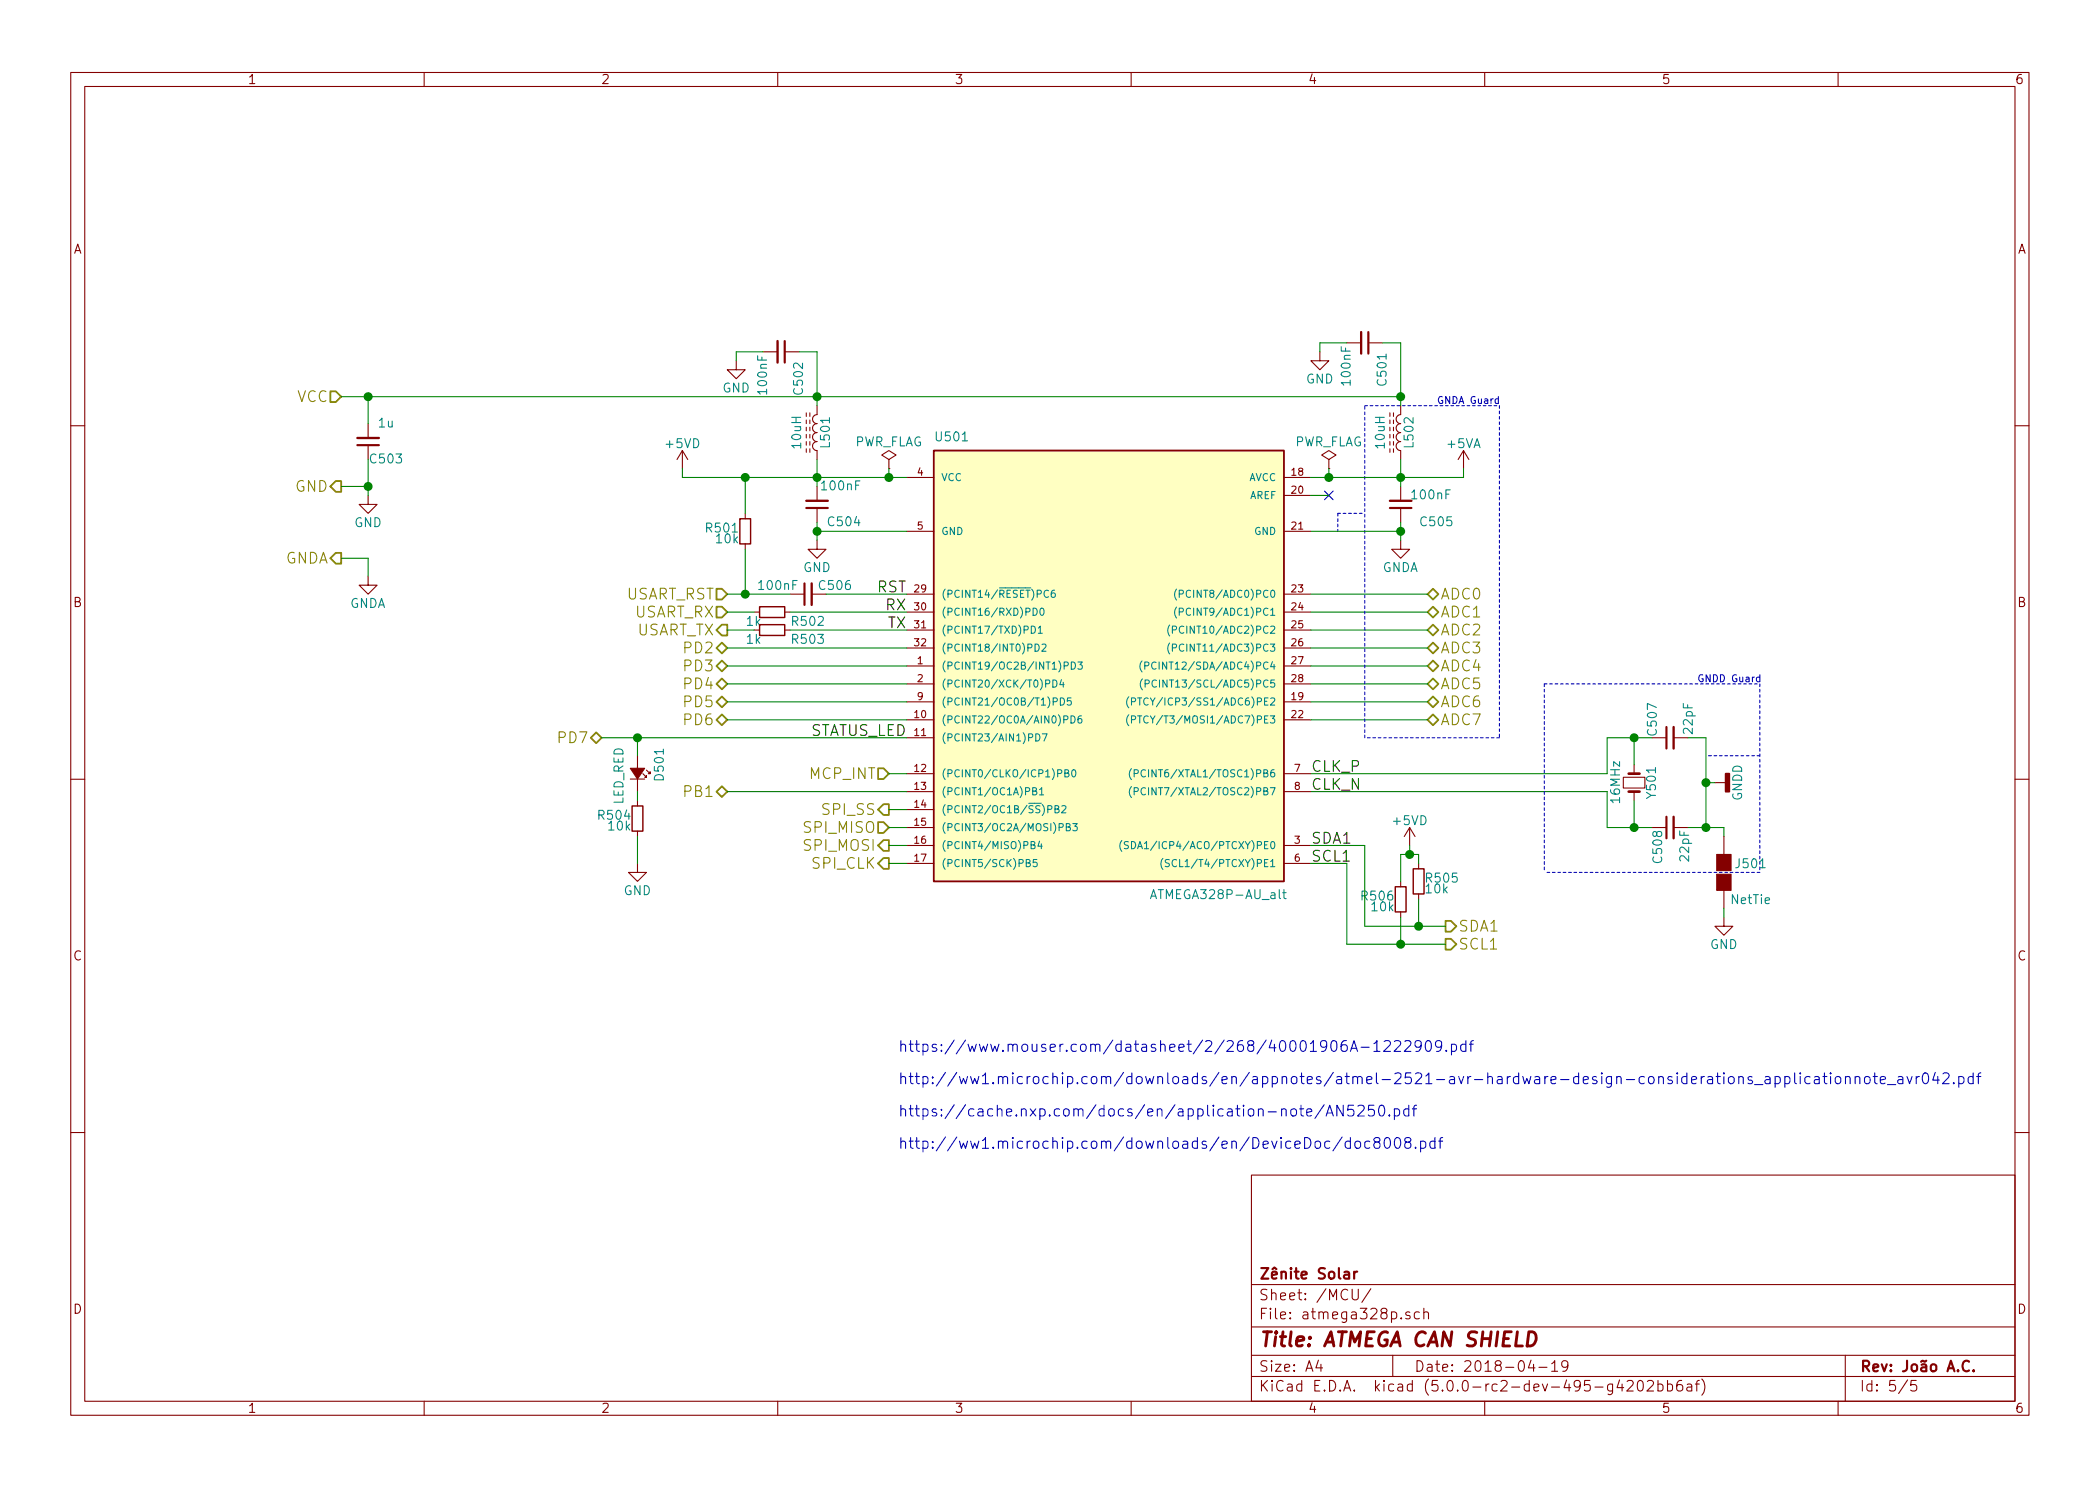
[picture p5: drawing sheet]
EESchema Schematic File Version 4
LIBS:atmega_can_shield-cache
EELAYER 26 0
EELAYER END
$Descr A4 11693 8268
encoding utf-8
Sheet 5 5
Title "ATMEGA CAN SHIELD"
Date "2018-04-19"
Rev "João A.C."
Comp "Zênite Solar"
Comment1 ""
Comment2 ""
Comment3 ""
Comment4 ""
$EndDescr
$Comp
L ZS17-cache:Crystal_Small Y501
U 1 1
P 9100 4350
F 0 "Y501" H 9100 4450 50  0000 C CNN
F 1 "16MHz" H 9100 4250 50  0000 C CNN
F 2 "zenitesolar:Crystal_SMD_HC49_4HSMX" H 9100 4350 50  0001 C CNN
F 3 "https://www.mouser.com/datasheet/2/741/LFXTAL003237Reel-940153.pdf" H 9100 4350 50  0001 C CNN
F 4 "https://www.mouser.com/ProductDetail/IQD/LFXTAL003237Reel?qs=sGAEpiMZZMsBj6bBr9Q9af1kE%252bXo19x3%252bSVT%252b2%252bBEMZebQOWriiNcg%3d%3d" H 9100 4350 50  0001 C CNN "Mouser"
	1    9100 4350
	0    1    -1   0   
$EndComp
$Comp
L ZS17-cache:C_Small C508
U 1 1
P 9300 4600
F 0 "C508" H 9310 4670 50  0000 L CNN
F 1 "22pF" H 9310 4520 50  0000 L CNN
F 2 "Capacitors_SMD:C_0805_HandSoldering" H 9300 4600 50  0001 C CNN
F 3 "" H 9300 4600 50  0001 C CNN
	1    9300 4600
	0    -1   1    0   
$EndComp
$Comp
L ZS17-cache:C_Small C507
U 1 1
P 9300 4100
F 0 "C507" H 9100 4200 50  0000 L CNN
F 1 "22pF" H 9100 4000 50  0000 L CNN
F 2 "Capacitors_SMD:C_0805_HandSoldering" H 9300 4100 50  0001 C CNN
F 3 "" H 9300 4100 50  0001 C CNN
	1    9300 4100
	0    -1   1    0   
$EndComp
$Comp
L ZS17-cache:C_Small C505
U 1 1
P 7800 2800
F 0 "C505" H 7900 2900 50  0000 L CNN
F 1 "100nF" H 7850 2750 50  0000 L CNN
F 2 "Capacitors_SMD:C_0805_HandSoldering" H 7800 2800 50  0001 C CNN
F 3 "" H 7800 2800 50  0001 C CNN
	1    7800 2800
	1    0    0    1   
$EndComp
$Comp
L ZS17-cache:R_Small R501
U 1 1
P 4150 2950
F 0 "R501" H 4180 2970 50  0000 L CNN
F 1 "10k" H 4180 2910 50  0000 L CNN
F 2 "Resistors_SMD:R_0805_HandSoldering" H 4150 2950 50  0001 C CNN
F 3 "" H 4150 2950 50  0001 C CNN
	1    4150 2950
	-1   0    0    -1  
$EndComp
$Comp
L ZS17-cache:C_Small C506
U 1 1
P 4500 3300
F 0 "C506" V 4450 3050 50  0000 L CNN
F 1 "100nF" V 4450 3350 50  0000 L CNN
F 2 "Capacitors_SMD:C_0805_HandSoldering" H 4500 3300 50  0001 C CNN
F 3 "" H 4500 3300 50  0001 C CNN
	1    4500 3300
	0    -1   1    0   
$EndComp
Text HLabel 4050 3300 0    60   Input ~ 0
USART_RST
$Comp
L ZS17-cache:LED_Small_ALT D501
U 1 1
P 3550 4300
F 0 "D501" H 3500 4425 50  0000 L CNN
F 1 "LED_RED" H 3375 4200 50  0000 L CNN
F 2 "LEDs:LED_0805_HandSoldering" V 3550 4300 50  0001 C CNN
F 3 "https://www.mouser.com/datasheet/2/216/AP2012EC-31665.pdf" V 3550 4300 50  0001 C CNN
F 4 "https://www.mouser.com/ProductDetail/Kingbright/AP2012EC?qs=sGAEpiMZZMseGfSY3csMkfJS7xWFNN5nHOYjTU5HAhY%3d" H 3550 4300 50  0001 C CNN "Mouser"
	1    3550 4300
	0    1    -1   0   
$EndComp
Text Label 5050 4100 2    60   ~ 0
STATUS_LED
Text HLabel 4050 3400 0    60   Input ~ 0
USART_RX
Text HLabel 4050 3500 0    60   Output ~ 0
USART_TX
Text HLabel 4950 4800 0    60   Output ~ 0
SPI_CLK
Text HLabel 4950 4600 0    60   Input ~ 0
SPI_MISO
Text HLabel 4950 4700 0    60   Output ~ 0
SPI_MOSI
Text HLabel 4950 4500 0    60   Output ~ 0
SPI_SS
Text HLabel 4950 4300 0    60   Input ~ 0
MCP_INT
Text Label 5050 3300 2    60   ~ 0
RST
Text HLabel 1900 2200 0    60   Input ~ 0
VCC
Text HLabel 1900 2700 0    60   Output ~ 0
GND
$Comp
L ZS17-cache:R_Small R504
U 1 1
P 3550 4550
F 0 "R504" H 3580 4570 50  0000 L CNN
F 1 "10k" H 3580 4510 50  0000 L CNN
F 2 "Resistors_SMD:R_0805_HandSoldering" H 3550 4550 50  0001 C CNN
F 3 "" H 3550 4550 50  0001 C CNN
	1    3550 4550
	-1   0    0    -1  
$EndComp
$Comp
L ZS17-cache:R_Small R502
U 1 1
P 4300 3400
F 0 "R502" V 4350 3500 50  0000 L CNN
F 1 "1k" V 4350 3250 50  0000 L CNN
F 2 "Resistors_SMD:R_0805_HandSoldering" H 4300 3400 50  0001 C CNN
F 3 "" H 4300 3400 50  0001 C CNN
	1    4300 3400
	0    1    1    0   
$EndComp
$Comp
L ZS17-cache:R_Small R503
U 1 1
P 4300 3500
F 0 "R503" V 4350 3600 50  0000 L CNN
F 1 "1k" V 4350 3350 50  0000 L CNN
F 2 "Resistors_SMD:R_0805_HandSoldering" H 4300 3500 50  0001 C CNN
F 3 "" H 4300 3500 50  0001 C CNN
	1    4300 3500
	0    1    1    0   
$EndComp
$Comp
L ZS17-cache:C_Small C503
U 1 1
P 2050 2450
F 0 "C503" H 1850 2550 50  0000 L CNN
F 1 "1u" H 1900 2350 50  0000 L CNN
F 2 "Capacitors_SMD:C_0805_HandSoldering" H 2050 2450 50  0001 C CNN
F 3 "https://www.mouser.com/datasheet/2/447/UPY-GPHC_X5R_4V-to-50V_25-1131599.pdf" H 2050 2450 50  0001 C CNN
F 4 "https://www.mouser.com/ProductDetail/Yageo/CC0805MKX5R8BB105?qs=sGAEpiMZZMukHu%252bjC5l7YWFdFy%252bfu6GWH5ic2%252bj0XGk%3d" H 2050 2450 50  0001 C CNN "Mouser"
	1    2050 2450
	-1   0    0    1   
$EndComp
$Comp
L power1:PWR_FLAG #FLG032
U 1 1
P 7400 2600
F 0 "#FLG032" H 7400 2675 50  0001 C CNN
F 1 "PWR_FLAG" H 7400 2750 50  0000 C CNN
F 2 "" H 7400 2600 50  0001 C CNN
F 3 "" H 7400 2600 50  0001 C CNN
	1    7400 2600
	1    0    0    -1  
$EndComp
Text Label 7300 4300 0    60   ~ 0
CLK_P
Text Label 7300 4400 0    60   ~ 0
CLK_N
Text Notes 5000 6400 0    60   ~ 0
https://www.mouser.com/datasheet/2/268/40001906A-1222909.pdf\n\nhttp://ww1.microchip.com/downloads/en/appnotes/atmel-2521-avr-hardware-design-considerations_applicationnote_avr042.pdf\n\nhttps://cache.nxp.com/docs/en/application-note/AN5250.pdf\n\nhttp://ww1.microchip.com/downloads/en/DeviceDoc/doc8008.pdf\n
$Comp
L power1:GNDA #PWR033
U 1 1
P 7800 3000
F 0 "#PWR033" H 7800 2750 50  0001 C CNN
F 1 "GNDA" H 7800 2850 50  0000 C CNN
F 2 "" H 7800 3000 50  0001 C CNN
F 3 "" H 7800 3000 50  0001 C CNN
	1    7800 3000
	-1   0    0    -1  
$EndComp
$Comp
L ZS17-cache:C_Small C504
U 1 1
P 4550 2800
F 0 "C504" H 4300 2900 50  0000 L CNN
F 1 "100nF" H 4300 2700 50  0000 L CNN
F 2 "Capacitors_SMD:C_0805_HandSoldering" H 4550 2800 50  0001 C CNN
F 3 "" H 4550 2800 50  0001 C CNN
	1    4550 2800
	-1   0    0    1   
$EndComp
$Comp
L ZS17-cache:GND #PWR034
U 1 1
P 4550 3000
F 0 "#PWR034" H 4550 2750 50  0001 C CNN
F 1 "GND" H 4550 2850 50  0000 C CNN
F 2 "" H 4550 3000 50  0001 C CNN
F 3 "" H 4550 3000 50  0001 C CNN
	1    4550 3000
	1    0    0    -1  
$EndComp
$Comp
L power1:GNDD #PWR035
U 1 1
P 9550 4350
F 0 "#PWR035" H 9550 4100 50  0001 C CNN
F 1 "GNDD" H 9550 4225 50  0000 C CNN
F 2 "" H 9550 4350 50  0001 C CNN
F 3 "" H 9550 4350 50  0001 C CNN
	1    9550 4350
	0    -1   -1   0   
$EndComp
NoConn ~ 7400 2750
$Comp
L power1:PWR_FLAG #FLG036
U 1 1
P 4950 2600
F 0 "#FLG036" H 4950 2675 50  0001 C CNN
F 1 "PWR_FLAG" H 4950 2750 50  0000 C CNN
F 2 "" H 4950 2600 50  0001 C CNN
F 3 "" H 4950 2600 50  0001 C CNN
	1    4950 2600
	1    0    0    -1  
$EndComp
$Comp
L ZS17-cache:GND #PWR037
U 1 1
P 3550 4800
F 0 "#PWR037" H 3550 4550 50  0001 C CNN
F 1 "GND" H 3550 4650 50  0000 C CNN
F 2 "" H 3550 4800 50  0001 C CNN
F 3 "" H 3550 4800 50  0001 C CNN
	1    3550 4800
	1    0    0    -1  
$EndComp
Text HLabel 7950 3300 2    60   BiDi ~ 0
ADC0
Text HLabel 7950 3400 2    60   BiDi ~ 0
ADC1
Text HLabel 7950 3500 2    60   BiDi ~ 0
ADC2
Text HLabel 7950 3600 2    60   BiDi ~ 0
ADC3
Text HLabel 7950 3700 2    60   BiDi ~ 0
ADC4
Text HLabel 7950 3800 2    60   BiDi ~ 0
ADC5
Text HLabel 4050 3600 0    60   BiDi ~ 0
PD2
Text HLabel 4050 3700 0    60   BiDi ~ 0
PD3
Text HLabel 4050 3800 0    60   BiDi ~ 0
PD4
Text HLabel 4050 3900 0    60   BiDi ~ 0
PD5
Text HLabel 3350 4100 0    60   BiDi ~ 0
PD7
$Comp
L ZS17-cache:GND #PWR038
U 1 1
P 2050 2750
F 0 "#PWR038" H 2050 2500 50  0001 C CNN
F 1 "GND" H 2050 2600 50  0000 C CNN
F 2 "" H 2050 2750 50  0001 C CNN
F 3 "" H 2050 2750 50  0001 C CNN
	1    2050 2750
	1    0    0    -1  
$EndComp
Text Label 5050 3400 2    60   ~ 0
RX
Text Label 5050 3500 2    60   ~ 0
TX
Text HLabel 4050 4400 0    60   BiDi ~ 0
PB1
$Comp
L atmega328p-au_alt:ATMEGA328P-AU_alt U501
U 1 1
P 5950 3700
F 0 "U501" H 5200 4950 50  0000 L BNN
F 1 "ATMEGA328P-AU_alt" H 6400 2400 50  0000 L BNN
F 2 "Housings_QFP:TQFP-32_7x7mm_Pitch0.8mm" H 5950 3700 50  0001 C CIN
F 3 "https://www.mouser.com/datasheet/2/268/40001906A-1222909.pdf" H 5950 3700 50  0001 C CNN
	1    5950 3700
	1    0    0    -1  
$EndComp
Text HLabel 7950 3900 2    60   BiDi ~ 0
ADC6
Text HLabel 7950 4000 2    60   BiDi ~ 0
ADC7
Text HLabel 8050 5150 2    60   Output ~ 0
SDA1
Text HLabel 8050 5250 2    60   Output ~ 0
SCL1
Text Label 7300 4800 0    60   ~ 0
SCL1
Text Label 7300 4700 0    60   ~ 0
SDA1
$Comp
L ZS17-cache:R_Small R506
U 1 1
P 7800 5000
F 0 "R506" H 7830 5020 50  0000 L CNN
F 1 "10k" H 7830 4960 50  0000 L CNN
F 2 "Resistors_SMD:R_0805_HandSoldering" H 7800 5000 50  0001 C CNN
F 3 "" H 7800 5000 50  0001 C CNN
	1    7800 5000
	-1   0    0    -1  
$EndComp
$Comp
L ZS17-cache:R_Small R505
U 1 1
P 7900 4900
F 0 "R505" H 7930 4920 50  0000 L CNN
F 1 "10k" H 7930 4860 50  0000 L CNN
F 2 "Resistors_SMD:R_0805_HandSoldering" H 7900 4900 50  0001 C CNN
F 3 "" H 7900 4900 50  0001 C CNN
	1    7900 4900
	1    0    0    -1  
$EndComp
$Comp
L power1:+5VD #PWR039
U 1 1
P 3800 2600
F 0 "#PWR039" H 3800 2450 50  0001 C CNN
F 1 "+5VD" H 3800 2740 50  0000 C CNN
F 2 "" H 3800 2600 50  0001 C CNN
F 3 "" H 3800 2600 50  0001 C CNN
	1    3800 2600
	1    0    0    -1  
$EndComp
$Comp
L power1:+5VA #PWR040
U 1 1
P 8150 2600
F 0 "#PWR040" H 8150 2450 50  0001 C CNN
F 1 "+5VA" H 8150 2740 50  0000 C CNN
F 2 "" H 8150 2600 50  0001 C CNN
F 3 "" H 8150 2600 50  0001 C CNN
	1    8150 2600
	1    0    0    -1  
$EndComp
$Comp
L power1:+5VD #PWR041
U 1 1
P 7850 4700
F 0 "#PWR041" H 7850 4550 50  0001 C CNN
F 1 "+5VD" H 7850 4840 50  0000 C CNN
F 2 "" H 7850 4700 50  0001 C CNN
F 3 "" H 7850 4700 50  0001 C CNN
	1    7850 4700
	1    0    0    -1  
$EndComp
Text Notes 8000 2250 0    39   ~ 0
GNDA Guard
Text Notes 9450 3800 0    39   ~ 0
GNDD Guard
Text HLabel 4050 4000 0    60   BiDi ~ 0
PD6
$Comp
L ZS17-cache:GND #PWR042
U 1 1
P 9600 5100
F 0 "#PWR042" H 9600 4850 50  0001 C CNN
F 1 "GND" H 9600 4950 50  0000 C CNN
F 2 "" H 9600 5100 50  0001 C CNN
F 3 "" H 9600 5100 50  0001 C CNN
	1    9600 5100
	1    0    0    -1  
$EndComp
Text HLabel 1900 3100 0    60   Output ~ 0
GNDA
$Comp
L power1:GNDA #PWR043
U 1 1
P 2050 3200
F 0 "#PWR043" H 2050 2950 50  0001 C CNN
F 1 "GNDA" H 2050 3050 50  0000 C CNN
F 2 "" H 2050 3200 50  0001 C CNN
F 3 "" H 2050 3200 50  0001 C CNN
	1    2050 3200
	-1   0    0    -1  
$EndComp
$Comp
L atmega_can_shield-rescue:L_Core_Ferrite L501
U 1 1
P 4550 2400
F 0 "L501" V 4500 2400 50  0000 C CNN
F 1 "10uH" V 4660 2400 50  0000 C CNN
F 2 "Inductors_SMD:L_0805_HandSoldering" H 4550 2400 50  0001 C CNN
F 3 "https://www.mouser.com/datasheet/2/400/nductor_commercial_decoupling_mlz2012_en-918301.pdf" H 4550 2400 50  0001 C CNN
F 4 "https://www.mouser.com/ProductDetail/TDK/MLZ2012N100L?qs=sGAEpiMZZMsg%252by3WlYCkUxULy5EXuT33zQWWbOu0YZs%3d" V 4550 2400 50  0001 C CNN "Mouser"
	1    4550 2400
	-1   0    0    1   
$EndComp
$Comp
L atmega_can_shield-rescue:L_Core_Ferrite L502
U 1 1
P 7800 2400
F 0 "L502" V 7750 2400 50  0000 C CNN
F 1 "10uH" V 7910 2400 50  0000 C CNN
F 2 "Inductors_SMD:L_0805_HandSoldering" H 7800 2400 50  0001 C CNN
F 3 "https://www.mouser.com/datasheet/2/400/nductor_commercial_decoupling_mlz2012_en-918301.pdf" H 7800 2400 50  0001 C CNN
F 4 "https://www.mouser.com/ProductDetail/TDK/MLZ2012N100L?qs=sGAEpiMZZMsg%252by3WlYCkUxULy5EXuT33zQWWbOu0YZs%3d" V 7800 2400 50  0001 C CNN "Mouser"
	1    7800 2400
	-1   0    0    1   
$EndComp
Wire Wire Line
	8950 4100 9100 4100
Wire Wire Line
	9100 4100 9100 4250
Wire Wire Line
	9100 4450 9100 4600
Wire Wire Line
	8950 4600 9100 4600
Wire Wire Line
	9400 4600 9500 4600
Wire Wire Line
	9500 4100 9500 4350
Wire Wire Line
	9500 4100 9400 4100
Connection ~ 9500 4350
Wire Wire Line
	7300 4400 8950 4400
Connection ~ 9100 4600
Wire Wire Line
	7300 4300 8950 4300
Connection ~ 9100 4100
Wire Wire Line
	4150 3050 4150 3300
Wire Wire Line
	4050 3300 4150 3300
Connection ~ 4150 3300
Wire Wire Line
	4600 3300 5050 3300
Wire Wire Line
	4400 3500 5050 3500
Wire Wire Line
	5050 3400 4400 3400
Wire Wire Line
	4950 4500 5050 4500
Wire Wire Line
	5050 4600 4950 4600
Wire Wire Line
	4950 4700 5050 4700
Wire Wire Line
	5050 4800 4950 4800
Wire Wire Line
	4050 4400 5050 4400
Wire Wire Line
	3550 4650 3550 4800
Wire Wire Line
	3550 4400 3550 4450
Wire Wire Line
	3550 4100 3550 4200
Wire Wire Line
	4200 3400 4050 3400
Wire Wire Line
	4200 3500 4050 3500
Wire Wire Line
	7800 2900 7800 2950
Wire Wire Line
	7800 2550 7800 2650
Connection ~ 7800 2650
Connection ~ 4550 2650
Wire Wire Line
	4550 2900 4550 2950
Connection ~ 4550 2950
Connection ~ 7800 2950
Connection ~ 7400 2650
Wire Wire Line
	1900 2200 2050 2200
Wire Wire Line
	9500 4350 9550 4350
Wire Wire Line
	7300 2650 7400 2650
Wire Wire Line
	7300 2750 7400 2750
Wire Wire Line
	7400 2600 7400 2650
Wire Wire Line
	5050 2950 4550 2950
Wire Wire Line
	4950 2650 4950 2600
Connection ~ 4950 2650
Wire Wire Line
	4550 2550 4550 2650
Wire Wire Line
	2050 2350 2050 2200
Connection ~ 2050 2200
Connection ~ 4550 2200
Wire Wire Line
	3800 2650 4150 2650
Wire Wire Line
	2050 2550 2050 2700
Wire Wire Line
	4150 2850 4150 2650
Wire Wire Line
	7300 3300 7950 3300
Wire Wire Line
	7950 3400 7300 3400
Wire Wire Line
	7300 3500 7950 3500
Wire Wire Line
	7950 3600 7300 3600
Wire Wire Line
	7300 3700 7950 3700
Wire Wire Line
	7950 3800 7300 3800
Wire Wire Line
	4050 3600 5050 3600
Wire Wire Line
	5050 3700 4050 3700
Wire Wire Line
	4050 3800 5050 3800
Wire Wire Line
	5050 3900 4050 3900
Wire Wire Line
	3350 4100 3550 4100
Connection ~ 2050 2700
Wire Wire Line
	4950 4300 5050 4300
Wire Wire Line
	7950 3900 7300 3900
Wire Wire Line
	7300 4000 7950 4000
Wire Wire Line
	8950 4400 8950 4600
Wire Wire Line
	8950 4300 8950 4100
Wire Wire Line
	7600 5150 7900 5150
Wire Wire Line
	7500 5250 7800 5250
Wire Wire Line
	7500 5250 7500 4800
Wire Wire Line
	7500 4800 7300 4800
Wire Wire Line
	7300 4700 7600 4700
Wire Wire Line
	7600 4700 7600 5150
Wire Wire Line
	7800 4900 7800 4750
Wire Wire Line
	7800 4750 7850 4750
Wire Wire Line
	7900 4750 7900 4800
Wire Wire Line
	8150 2650 8150 2600
Wire Wire Line
	3800 2600 3800 2650
Connection ~ 4150 2650
Wire Wire Line
	7850 4700 7850 4750
Connection ~ 7850 4750
Wire Wire Line
	7800 5100 7800 5250
Connection ~ 7800 5250
Wire Wire Line
	7900 5000 7900 5150
Connection ~ 7900 5150
Wire Notes Line
	8350 2250 8350 4100
Wire Notes Line
	8350 4100 7600 4100
Wire Notes Line
	7600 4100 7600 2250
Wire Notes Line
	8600 3800 9800 3800
Wire Notes Line
	9800 3800 9800 4850
Wire Notes Line
	9800 4850 8600 4850
Wire Notes Line
	7600 2250 8350 2250
Wire Notes Line
	7450 2850 7600 2850
Wire Notes Line
	7450 2850 7450 2950
Wire Notes Line
	9800 4200 9500 4200
Wire Wire Line
	4050 4000 5050 4000
Connection ~ 3550 4100
Wire Wire Line
	9600 4600 9600 4650
Connection ~ 9500 4600
Wire Wire Line
	2050 2700 1900 2700
Wire Wire Line
	1900 3100 2050 3100
Wire Wire Line
	2050 3100 2050 3200
Wire Wire Line
	4550 1950 4550 2200
Wire Wire Line
	7800 1900 7800 2200
$Comp
L ZS17-cache:C_Small C502
U 1 1
P 4350 1950
F 0 "C502" H 4100 2050 50  0000 L CNN
F 1 "100nF" H 4100 1850 50  0000 L CNN
F 2 "Capacitors_SMD:C_0805_HandSoldering" H 4350 1950 50  0001 C CNN
F 3 "" H 4350 1950 50  0001 C CNN
	1    4350 1950
	0    1    -1   0   
$EndComp
$Comp
L ZS17-cache:GND #PWR044
U 1 1
P 4100 2000
F 0 "#PWR044" H 4100 1750 50  0001 C CNN
F 1 "GND" H 4100 1850 50  0000 C CNN
F 2 "" H 4100 2000 50  0001 C CNN
F 3 "" H 4100 2000 50  0001 C CNN
	1    4100 2000
	1    0    0    -1  
$EndComp
Wire Wire Line
	4450 1950 4550 1950
Wire Wire Line
	4250 1950 4100 1950
Wire Wire Line
	4100 1950 4100 2000
$Comp
L ZS17-cache:C_Small C501
U 1 1
P 7600 1900
F 0 "C501" H 7350 2000 50  0000 L CNN
F 1 "100nF" H 7350 1800 50  0000 L CNN
F 2 "Capacitors_SMD:C_0805_HandSoldering" H 7600 1900 50  0001 C CNN
F 3 "" H 7600 1900 50  0001 C CNN
	1    7600 1900
	0    1    -1   0   
$EndComp
$Comp
L ZS17-cache:GND #PWR045
U 1 1
P 7350 1950
F 0 "#PWR045" H 7350 1700 50  0001 C CNN
F 1 "GND" H 7350 1800 50  0000 C CNN
F 2 "" H 7350 1950 50  0001 C CNN
F 3 "" H 7350 1950 50  0001 C CNN
	1    7350 1950
	1    0    0    -1  
$EndComp
Wire Wire Line
	7700 1900 7800 1900
Wire Wire Line
	7500 1900 7350 1900
Wire Wire Line
	7350 1900 7350 1950
$Comp
L atmega_can_shield-rescue:GS2 J501
U 1 1
P 9600 4850
F 0 "J501" H 9750 4900 50  0000 C CNN
F 1 "NetTie" H 9750 4700 50  0000 C CNN
F 2 "zenitesolar:µNetTie-I_Connected_SMD" V 9674 4850 50  0001 C CNN
F 3 "" H 9600 4850 50  0001 C CNN
	1    9600 4850
	1    0    0    -1  
$EndComp
Wire Wire Line
	9600 5100 9600 5050
Connection ~ 7800 2200
Wire Wire Line
	9500 4350 9500 4600
Wire Wire Line
	9100 4600 9200 4600
Wire Wire Line
	9100 4100 9200 4100
Wire Wire Line
	4150 3300 4400 3300
Wire Wire Line
	7800 2650 7800 2700
Wire Wire Line
	7800 2650 8150 2650
Wire Wire Line
	4550 2650 4550 2700
Wire Wire Line
	4550 2650 4950 2650
Wire Wire Line
	4550 2950 4550 3000
Wire Wire Line
	7800 2950 7800 3000
Wire Wire Line
	7400 2650 7800 2650
Wire Wire Line
	4950 2650 5050 2650
Wire Wire Line
	2050 2200 4550 2200
Wire Wire Line
	4550 2200 4550 2250
Wire Wire Line
	4550 2200 7800 2200
Wire Wire Line
	2050 2700 2050 2750
Wire Wire Line
	4150 2650 4550 2650
Wire Wire Line
	7850 4750 7900 4750
Wire Wire Line
	7800 5250 8050 5250
Wire Wire Line
	7900 5150 8050 5150
Wire Wire Line
	3550 4100 5050 4100
Wire Wire Line
	9500 4600 9600 4600
Wire Wire Line
	7800 2200 7800 2250
Wire Wire Line
	7300 2950 7800 2950
Wire Notes Line
	8600 3800 8600 4850
$EndSCHEMATC
